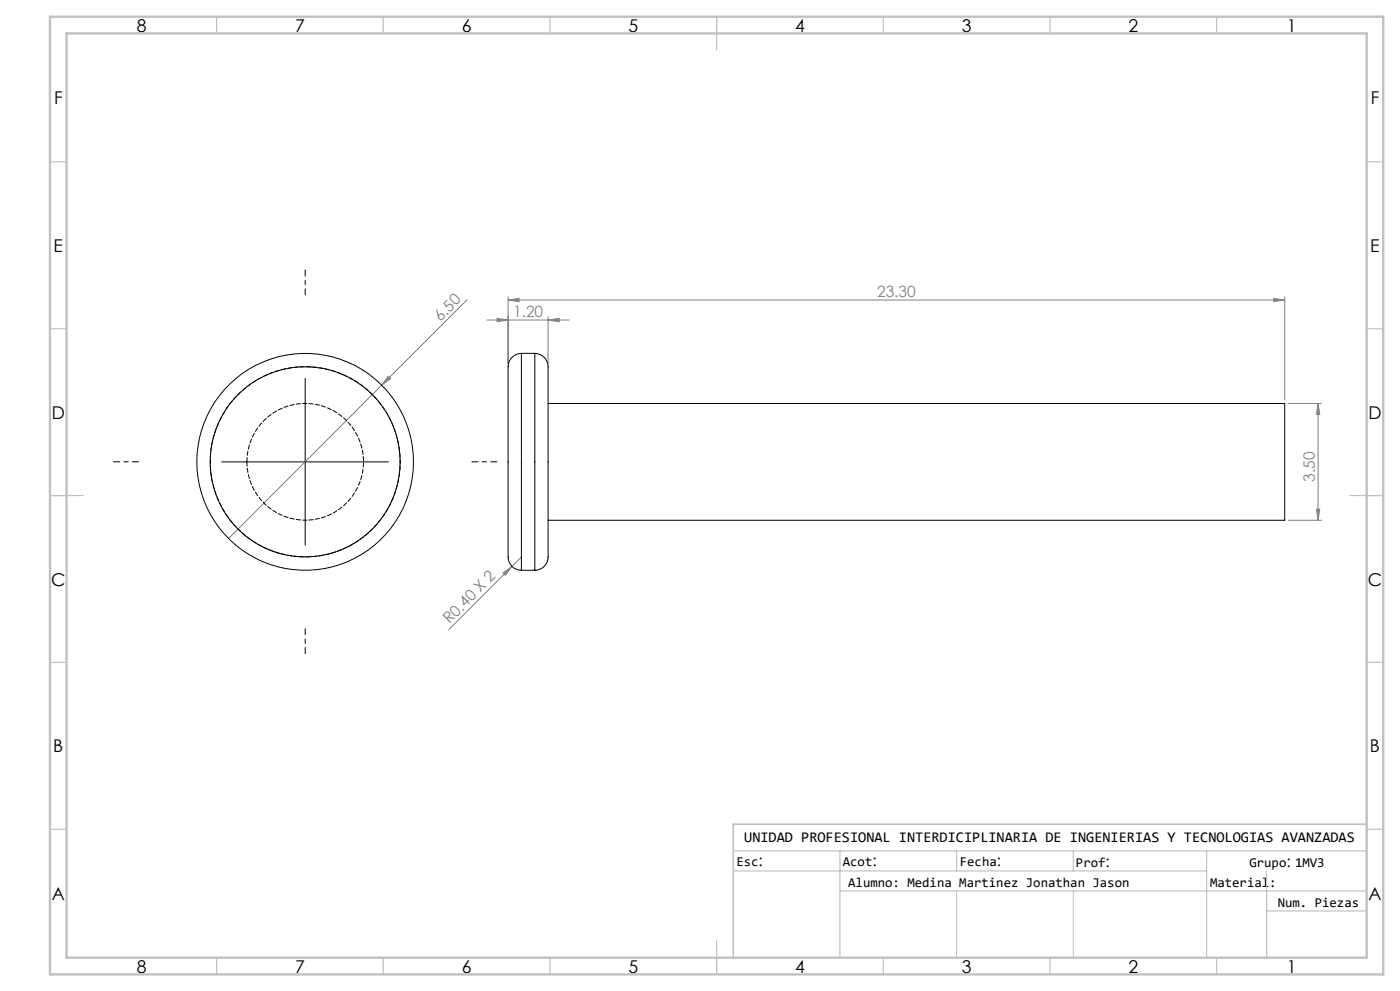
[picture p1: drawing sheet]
<svg xmlns="http://www.w3.org/2000/svg" width="420mm" height="297mm" viewBox="0 0 420 297" stroke-linecap="round" stroke-linejoin="round" font-family="sans-serif">
<g fill="none" stroke="#808080" stroke-width=".3">
<path d="M140.2 89.8l-71.6 71.6M146.1 95.9h24.7M149.1 95.4l3.3 .5-3.3 .5zM152.4 89.9l3.3-.5v1zM152.4 88.9v20M152.4 89.9h233M164.4 95.9l3.3-.5v1zM164.4 94.9v14M382.1 89.4l3.3 .5-3.3 .5zM385.4 88.9v31M116.5 112.7l.7 .7-2.7 2zM386.4 120.9h10"/>
<path d="M395.4 120.9l.5 3.3h-1zM395.4 120.9v35M386.4 155.9h10M394.9 152.6h1l-.5 3.3zM150.9 171.7l2.7-1.9-2 2.6zM156.4 166.9l-21.8 21.8"/>
</g>
<path d="M91.6 88.4v-7.5M41.6 138.4h-7.5M141.6 138.4h7.5M91.6 188.4v7.5" fill="none" stroke="#000" stroke-width=".3" stroke-dasharray="15.2 1.3 1.3 1.3" stroke-dashoffset="13.4"/>
<path d="M91.5 113.4v50M66.5 138.4h50.1" fill="none" stroke="#000" stroke-width=".3"/>
<path d="M287 267v20M322 267v20M380 261v26" fill="none" stroke="#c0c0c0" stroke-width=".3"/>
<g fill="none" stroke="#c0c0c0" stroke-width=".35">
<path d="M65 5v5M115 5v5M165 5v5M215 5v10M265 5v5M315 5v5M365 5v5M15 48.5h5M410 48.5h5M15 98.5h5M410 98.5h5M15 148.5h10"/>
<path d="M405 148.5h10M15 198.5h5M410 198.5h5M15 248.5h5M220 255h190M252 255v32M287 255v6M322 255v6M362 255v32M410 248.5h5M220 261h142M252 267h158"/>
<path d="M380 273h30M380 267v20M65 287v5M115 287v5M165 287v5M215 282v10M265 287v5M315 287v5M365 287v5"/>
</g>
<path d="M410 247h-190v40" fill="none" stroke="#c0c0c0" stroke-width=".5"/>
<path d="M15 5h400v287h-400zM20 10h390v277h-390z" fill="none" stroke="#c0c0c0" stroke-width=".7"/>
<g fill="#808080">
<path d="M116.5 112.7l.7 .7-2.7 2z"/>
<path d="M150.9 171.7l2.7-1.9-2 2.6z"/>
<path d="M152.4 89.9l3.3-.5v1zM382.1 89.4l3.3 .5-3.3 .5zM149.1 95.4l3.3 .5-3.3 .5zM164.4 95.9l3.3-.5v1z"/>
<path d="M395.4 120.9l.5 3.3h-1zM394.9 152.6h1l-.5 3.3z"/>
</g>
<g fill="none" stroke="#000" stroke-width=".3">
<path d="M156.4 105.9a4.2 4.2 0 0 0-4 4.9v54.6a4.5 4.5 0 0 0 4 5.5M156.4 105.9v65M156.4 105.9h4M160.4 105.9a4.4 4.4 0 0 1 4 5.5v54a4.5 4.5 0 0 1-4 5.5M160.4 105.9v65M164.4 120.9h221v35h-221M156.4 170.9h4"/>
<circle cx="91.5" cy="138.4" r="32.5"/>
<circle cx="91.6" cy="138.4" r="28.5"/>
</g>
<path d="M120.1 138.4a28.5 28.5 0 0 1-42.1 25 28.5 28.5 0 0 1-1.9-48.9 28.5 28.5 0 0 1 43.9 21.7l.1 2.2" fill="none" stroke="#000" stroke-width=".3" stroke-dasharray="1.3 .6" stroke-dashoffset=".7"/>
<path d="M74.1 138.4a17.5 17.5 0 0 1 25.7-15.4 17.5 17.5 0 0 1 1.5 29.9 17.5 17.5 0 0 1-27.1-12.8l-.1-1.7" fill="none" stroke="#000" stroke-width=".3" stroke-dasharray="1.3 .6"/>
<g font-size="5.3">
<text x="41" y="9.5">8</text>
<text x="88.5" y="9.5">7</text>
<text x="138.5" y="9.5">6</text>
<text x="188.5" y="9.5">5</text>
<text x="238.5" y="9.5">4</text>
<text x="288.5" y="9.5">3</text>
<text x="338.5" y="9.5">2</text>
<text x="386" y="9.5">1</text>
<text x="16.2" y="31.3">F</text>
<text x="411.2" y="31.3">F</text>
<text x="16.1" y="75.5">E</text>
<text x="411.1" y="75.5">E</text>
<text x="15.5" y="125.5">D</text>
<text x="410.5" y="125.5">D</text>
<text x="15.4" y="175.5">C</text>
<text x="410.4" y="175.5">C</text>
<text x="16" y="225.5">B</text>
<text x="411" y="225.5">B</text>
<text x="15.5" y="269.8">A</text>
<text x="410.5" y="269.8">A</text>
<text x="41" y="291.5">8</text>
<text x="88.5" y="291.5">7</text>
<text x="138.5" y="291.5">6</text>
<text x="188.5" y="291.5">5</text>
<text x="238.5" y="291.5">4</text>
<text x="288.5" y="291.5">3</text>
<text x="338.5" y="291.5">2</text>
<text x="386" y="291.5">1</text>
</g>
<g font-size="4.7" fill="#808080">
<text x="263.1" y="88.9">23.30</text>
<text x="153.9" y="94.9">1.20</text>
<text x="132.1" y="96.4" transform="rotate(-45 132.1 96.4)">6.50</text>
<text x="394.4" y="144.4" transform="rotate(-90 394.4 144.4)">3.50</text>
<text x="134.8" y="187.1" transform="rotate(-45 134.8 187.1)">R0.40 X 2</text>
</g>
<g font-size="4.7">
<text x="227.6" y="259.5">:</text>
<text x="261.7" y="259.5">:</text>
<text x="299" y="259.5">:</text>
<text x="331.7" y="259.9">:</text>
<text x="385.9" y="259.9">:</text>
</g>
<text font-size="4.4" x="223.3" y="252.5">UNIDAD PROFESIONAL INTERDICIPLINARIA DE INGENIERIAS Y TECNOLOGIAS AVANZADAS</text>
<g font-size="4">
<text x="220.9" y="259.4">Esc</text>
<text x="252.9" y="259.4">Acot</text>
<text x="287.9" y="259.4">Fecha</text>
<text x="322.8" y="259.9">Prof</text>
<text x="374.8" y="259.9">Grupo 1MV3</text>
<text x="254.5" y="265.7">Alumno: Medina Martinez Jonathan Jason</text>
<text x="363" y="265.7">Material:</text>
<text x="383.3" y="271.7">Num. Piezas</text>
</g>
</svg>
